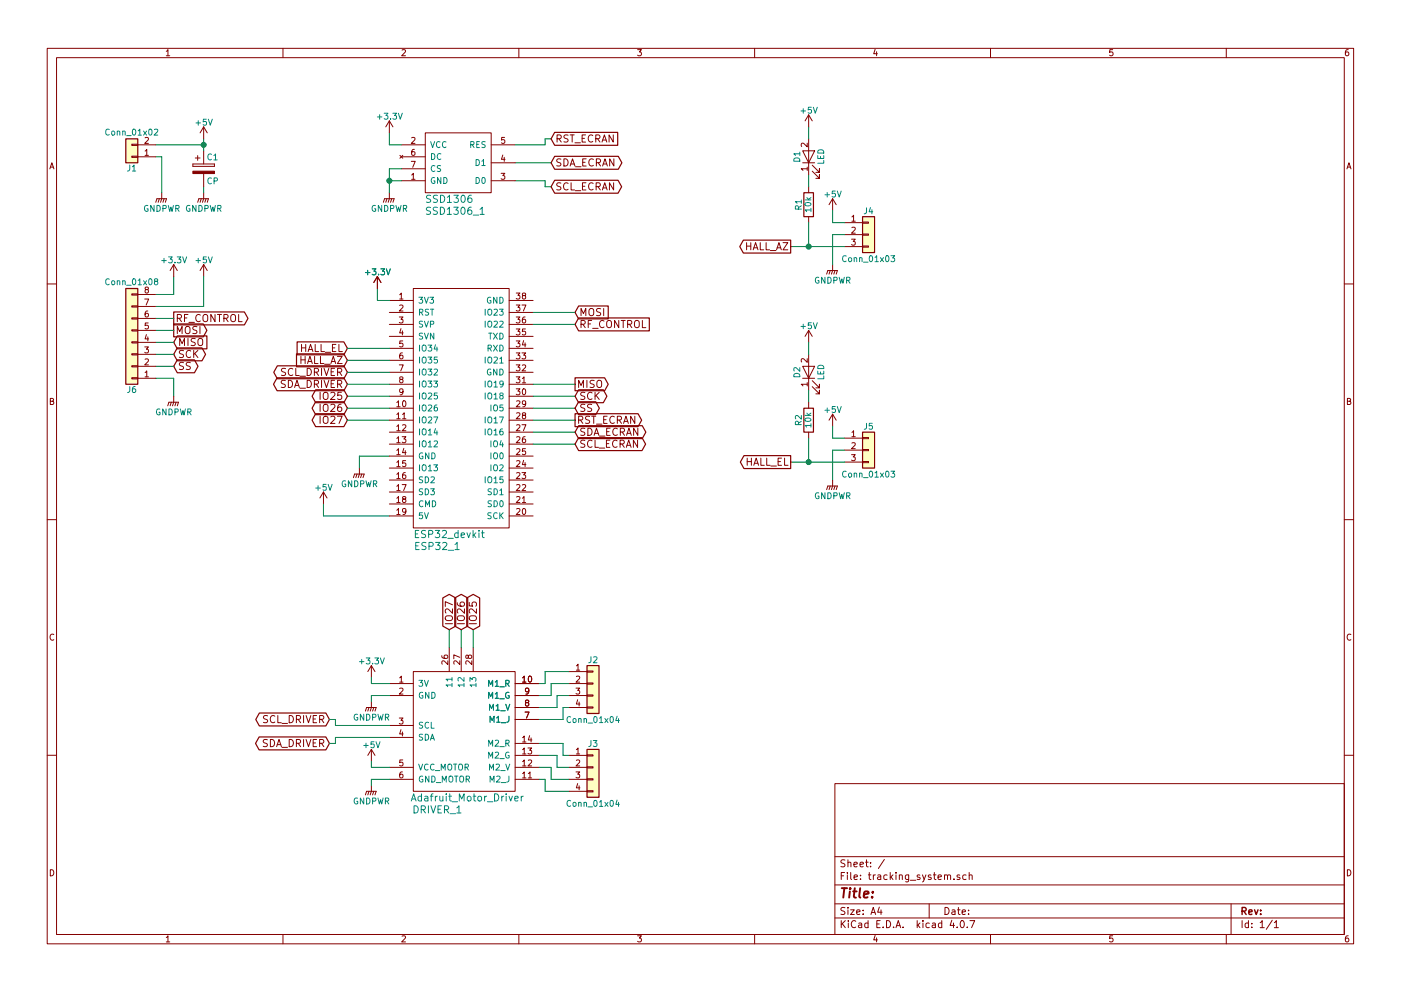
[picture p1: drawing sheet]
EESchema Schematic File Version 2
LIBS:power
LIBS:device
LIBS:switches
LIBS:relays
LIBS:motors
LIBS:transistors
LIBS:conn
LIBS:linear
LIBS:regul
LIBS:74xx
LIBS:cmos4000
LIBS:adc-dac
LIBS:memory
LIBS:xilinx
LIBS:microcontrollers
LIBS:dsp
LIBS:microchip
LIBS:analog_switches
LIBS:motorola
LIBS:texas
LIBS:intel
LIBS:audio
LIBS:interface
LIBS:digital-audio
LIBS:philips
LIBS:display
LIBS:cypress
LIBS:siliconi
LIBS:opto
LIBS:atmel
LIBS:contrib
LIBS:valves
LIBS:station_sol
LIBS:tracking_system-cache
EELAYER 25 0
EELAYER END
$Descr A4 11693 8268
encoding utf-8
Sheet 1 1
Title ""
Date ""
Rev ""
Comp ""
Comment1 ""
Comment2 ""
Comment3 ""
Comment4 ""
$EndDescr
$Comp
L ESP32_devkit ESP32_1
U 1 1
P 4300 2300
F 0 "ESP32_1" H 3650 50  60  0000 C CNN
F 1 "ESP32_devkit" H 3750 150 60  0000 C CNN
F 2 "station_sol:ESP32_devkit" H 4300 2300 60  0001 C CNN
F 3 "" H 4300 2300 60  0001 C CNN
	1    4300 2300
	1    0    0    -1  
$EndComp
$Comp
L Adafruit_Motor_Driver DRIVER_1
U 1 1
P 3750 6900
F 0 "DRIVER_1" H 3650 7050 60  0000 C CNN
F 1 "Adafruit_Motor_Driver" H 3900 7150 60  0000 C CNN
F 2 "station_sol:Adafruit_Motor_Driver" H 3650 7050 60  0001 C CNN
F 3 "" H 3650 7050 60  0001 C CNN
	1    3750 6900
	1    0    0    -1  
$EndComp
$Comp
L R R1
U 1 1
P 6750 1700
F 0 "R1" V 6830 1700 50  0000 C CNN
F 1 "10k" V 6750 1700 50  0000 C CNN
F 2 "Resistors_THT:R_Axial_DIN0207_L6.3mm_D2.5mm_P10.16mm_Horizontal" V 6680 1700 50  0001 C CNN
F 3 "" H 6750 1700 50  0001 C CNN
	1    6750 1700
	-1   0    0    1   
$EndComp
$Comp
L LED D1
U 1 1
P 6750 1300
F 0 "D1" H 6750 1400 50  0000 C CNN
F 1 "LED" H 6750 1200 50  0000 C CNN
F 2 "LEDs:LED_D3.0mm" H 6750 1300 50  0001 C CNN
F 3 "" H 6750 1300 50  0001 C CNN
	1    6750 1300
	0    -1   -1   0   
$EndComp
$Comp
L Conn_01x03 J4
U 1 1
P 7250 1950
F 0 "J4" H 7250 2150 50  0000 C CNN
F 1 "Conn_01x03" H 7250 1750 50  0000 C CNN
F 2 "Pin_Headers:Pin_Header_Straight_1x03_Pitch2.54mm" H 7250 1950 50  0001 C CNN
F 3 "" H 7250 1950 50  0001 C CNN
	1    7250 1950
	1    0    0    -1  
$EndComp
$Comp
L Conn_01x02 J1
U 1 1
P 1100 1300
F 0 "J1" H 1100 1400 50  0000 C CNN
F 1 "Conn_01x02" H 1100 1100 50  0000 C CNN
F 2 "Pin_Headers:Pin_Header_Straight_1x02_Pitch2.54mm" H 1100 1300 50  0001 C CNN
F 3 "" H 1100 1300 50  0001 C CNN
	1    1100 1300
	-1   0    0    1   
$EndComp
$Comp
L Conn_01x04 J2
U 1 1
P 4950 5700
F 0 "J2" H 4950 5900 50  0000 C CNN
F 1 "Conn_01x04" H 4950 5400 50  0000 C CNN
F 2 "Pin_Headers:Pin_Header_Straight_1x04_Pitch2.54mm" H 4950 5700 50  0001 C CNN
F 3 "" H 4950 5700 50  0001 C CNN
	1    4950 5700
	1    0    0    -1  
$EndComp
$Comp
L Conn_01x04 J3
U 1 1
P 4950 6400
F 0 "J3" H 4950 6600 50  0000 C CNN
F 1 "Conn_01x04" H 4950 6100 50  0000 C CNN
F 2 "Pin_Headers:Pin_Header_Straight_1x04_Pitch2.54mm" H 4950 6400 50  0001 C CNN
F 3 "" H 4950 6400 50  0001 C CNN
	1    4950 6400
	1    0    0    -1  
$EndComp
Wire Wire Line
	4550 5600 4750 5600
Wire Wire Line
	4550 5600 4550 5700
Wire Wire Line
	4550 5700 4500 5700
Wire Wire Line
	4600 5700 4750 5700
Wire Wire Line
	4600 5700 4600 5800
Wire Wire Line
	4600 5800 4500 5800
Wire Wire Line
	4650 5800 4750 5800
Wire Wire Line
	4650 5800 4650 5900
Wire Wire Line
	4650 5900 4500 5900
Wire Wire Line
	4700 5900 4700 6000
Wire Wire Line
	4700 6000 4500 6000
Wire Wire Line
	4700 5900 4750 5900
Wire Wire Line
	4750 6300 4700 6300
Wire Wire Line
	4700 6300 4700 6200
Wire Wire Line
	4700 6200 4500 6200
Wire Wire Line
	4500 6300 4650 6300
Wire Wire Line
	4650 6300 4650 6400
Wire Wire Line
	4650 6400 4750 6400
Wire Wire Line
	4500 6400 4600 6400
Wire Wire Line
	4600 6400 4600 6500
Wire Wire Line
	4600 6500 4750 6500
Wire Wire Line
	4750 6600 4550 6600
Wire Wire Line
	4550 6600 4550 6500
Wire Wire Line
	4550 6500 4500 6500
$Comp
L GNDPWR #PWR01
U 1 1
P 1350 1600
F 0 "#PWR01" H 1350 1400 50  0001 C CNN
F 1 "GNDPWR" H 1350 1470 50  0000 C CNN
F 2 "" H 1350 1550 50  0001 C CNN
F 3 "" H 1350 1550 50  0001 C CNN
	1    1350 1600
	1    0    0    -1  
$EndComp
$Comp
L GNDPWR #PWR02
U 1 1
P 3100 5850
F 0 "#PWR02" H 3100 5650 50  0001 C CNN
F 1 "GNDPWR" H 3100 5720 50  0000 C CNN
F 2 "" H 3100 5800 50  0001 C CNN
F 3 "" H 3100 5800 50  0001 C CNN
	1    3100 5850
	1    0    0    -1  
$EndComp
$Comp
L GNDPWR #PWR03
U 1 1
P 3100 6550
F 0 "#PWR03" H 3100 6350 50  0001 C CNN
F 1 "GNDPWR" H 3100 6420 50  0000 C CNN
F 2 "" H 3100 6500 50  0001 C CNN
F 3 "" H 3100 6500 50  0001 C CNN
	1    3100 6550
	1    0    0    -1  
$EndComp
$Comp
L GNDPWR #PWR04
U 1 1
P 1700 1600
F 0 "#PWR04" H 1700 1400 50  0001 C CNN
F 1 "GNDPWR" H 1700 1470 50  0000 C CNN
F 2 "" H 1700 1550 50  0001 C CNN
F 3 "" H 1700 1550 50  0001 C CNN
	1    1700 1600
	1    0    0    -1  
$EndComp
$Comp
L GNDPWR #PWR05
U 1 1
P 3250 1600
F 0 "#PWR05" H 3250 1400 50  0001 C CNN
F 1 "GNDPWR" H 3250 1470 50  0000 C CNN
F 2 "" H 3250 1550 50  0001 C CNN
F 3 "" H 3250 1550 50  0001 C CNN
	1    3250 1600
	1    0    0    -1  
$EndComp
$Comp
L CP C1
U 1 1
P 1700 1400
F 0 "C1" H 1725 1500 50  0000 L CNN
F 1 "CP" H 1725 1300 50  0000 L CNN
F 2 "Capacitors_THT:CP_Radial_D8.0mm_P2.50mm" H 1738 1250 50  0001 C CNN
F 3 "" H 1700 1400 50  0001 C CNN
	1    1700 1400
	1    0    0    -1  
$EndComp
$Comp
L +5V #PWR06
U 1 1
P 1700 1150
F 0 "#PWR06" H 1700 1000 50  0001 C CNN
F 1 "+5V" H 1700 1290 50  0000 C CNN
F 2 "" H 1700 1150 50  0001 C CNN
F 3 "" H 1700 1150 50  0001 C CNN
	1    1700 1150
	1    0    0    -1  
$EndComp
Wire Wire Line
	1300 1200 1700 1200
Wire Wire Line
	1700 1150 1700 1250
Connection ~ 1700 1200
Wire Wire Line
	1300 1300 1350 1300
Wire Wire Line
	1350 1300 1350 1600
Wire Wire Line
	1700 1550 1700 1600
Wire Wire Line
	3100 6500 3250 6500
Wire Wire Line
	3250 5800 3100 5800
Wire Wire Line
	3100 5800 3100 5850
Wire Wire Line
	3100 6500 3100 6550
$Comp
L +5V #PWR07
U 1 1
P 3100 6350
F 0 "#PWR07" H 3100 6200 50  0001 C CNN
F 1 "+5V" H 3100 6490 50  0000 C CNN
F 2 "" H 3100 6350 50  0001 C CNN
F 3 "" H 3100 6350 50  0001 C CNN
	1    3100 6350
	1    0    0    -1  
$EndComp
Wire Wire Line
	3250 6400 3100 6400
Wire Wire Line
	3100 6400 3100 6350
$Comp
L +3.3V #PWR08
U 1 1
P 3100 5650
F 0 "#PWR08" H 3100 5500 50  0001 C CNN
F 1 "+3.3V" H 3100 5790 50  0000 C CNN
F 2 "" H 3100 5650 50  0001 C CNN
F 3 "" H 3100 5650 50  0001 C CNN
	1    3100 5650
	1    0    0    -1  
$EndComp
Wire Wire Line
	3250 5700 3100 5700
Wire Wire Line
	3100 5700 3100 5650
Text GLabel 2750 6000 0    60   BiDi ~ 0
SCL_DRIVER
Text GLabel 2750 6200 0    60   BiDi ~ 0
SDA_DRIVER
Wire Wire Line
	3250 6050 2800 6050
Wire Wire Line
	2800 6050 2800 6000
Wire Wire Line
	2800 6000 2750 6000
Wire Wire Line
	3250 6150 2800 6150
Wire Wire Line
	2800 6150 2800 6200
Wire Wire Line
	2800 6200 2750 6200
$Comp
L +5V #PWR09
U 1 1
P 6950 1750
F 0 "#PWR09" H 6950 1600 50  0001 C CNN
F 1 "+5V" H 6950 1890 50  0000 C CNN
F 2 "" H 6950 1750 50  0001 C CNN
F 3 "" H 6950 1750 50  0001 C CNN
	1    6950 1750
	1    0    0    -1  
$EndComp
Wire Wire Line
	7050 1850 6950 1850
Wire Wire Line
	6950 1850 6950 1750
$Comp
L +5V #PWR010
U 1 1
P 6750 1050
F 0 "#PWR010" H 6750 900 50  0001 C CNN
F 1 "+5V" H 6750 1190 50  0000 C CNN
F 2 "" H 6750 1050 50  0001 C CNN
F 3 "" H 6750 1050 50  0001 C CNN
	1    6750 1050
	1    0    0    -1  
$EndComp
Wire Wire Line
	6750 1450 6750 1550
Wire Wire Line
	6600 2050 7050 2050
Text GLabel 6600 2050 0    60   Output ~ 0
HALL_AZ
Wire Wire Line
	6750 1150 6750 1050
$Comp
L GNDPWR #PWR011
U 1 1
P 6950 2200
F 0 "#PWR011" H 6950 2000 50  0001 C CNN
F 1 "GNDPWR" H 6950 2070 50  0000 C CNN
F 2 "" H 6950 2150 50  0001 C CNN
F 3 "" H 6950 2150 50  0001 C CNN
	1    6950 2200
	1    0    0    -1  
$EndComp
Wire Wire Line
	6750 1850 6750 2050
Connection ~ 6750 2050
Wire Wire Line
	7050 1950 6950 1950
Wire Wire Line
	6950 1950 6950 2200
$Comp
L R R2
U 1 1
P 6750 3500
F 0 "R2" V 6830 3500 50  0000 C CNN
F 1 "10k" V 6750 3500 50  0000 C CNN
F 2 "Resistors_THT:R_Axial_DIN0207_L6.3mm_D2.5mm_P10.16mm_Horizontal" V 6680 3500 50  0001 C CNN
F 3 "" H 6750 3500 50  0001 C CNN
	1    6750 3500
	-1   0    0    1   
$EndComp
$Comp
L LED D2
U 1 1
P 6750 3100
F 0 "D2" H 6750 3200 50  0000 C CNN
F 1 "LED" H 6750 3000 50  0000 C CNN
F 2 "LEDs:LED_D3.0mm" H 6750 3100 50  0001 C CNN
F 3 "" H 6750 3100 50  0001 C CNN
	1    6750 3100
	0    -1   -1   0   
$EndComp
$Comp
L Conn_01x03 J5
U 1 1
P 7250 3750
F 0 "J5" H 7250 3950 50  0000 C CNN
F 1 "Conn_01x03" H 7250 3550 50  0000 C CNN
F 2 "Pin_Headers:Pin_Header_Straight_1x03_Pitch2.54mm" H 7250 3750 50  0001 C CNN
F 3 "" H 7250 3750 50  0001 C CNN
	1    7250 3750
	1    0    0    -1  
$EndComp
$Comp
L +5V #PWR012
U 1 1
P 6950 3550
F 0 "#PWR012" H 6950 3400 50  0001 C CNN
F 1 "+5V" H 6950 3690 50  0000 C CNN
F 2 "" H 6950 3550 50  0001 C CNN
F 3 "" H 6950 3550 50  0001 C CNN
	1    6950 3550
	1    0    0    -1  
$EndComp
Wire Wire Line
	7050 3650 6950 3650
Wire Wire Line
	6950 3650 6950 3550
$Comp
L +5V #PWR013
U 1 1
P 6750 2850
F 0 "#PWR013" H 6750 2700 50  0001 C CNN
F 1 "+5V" H 6750 2990 50  0000 C CNN
F 2 "" H 6750 2850 50  0001 C CNN
F 3 "" H 6750 2850 50  0001 C CNN
	1    6750 2850
	1    0    0    -1  
$EndComp
Wire Wire Line
	6750 3250 6750 3350
Wire Wire Line
	6600 3850 7050 3850
Text GLabel 6600 3850 0    60   Output ~ 0
HALL_EL
Wire Wire Line
	6750 2950 6750 2850
Wire Wire Line
	6750 3650 6750 3850
Connection ~ 6750 3850
Wire Wire Line
	7050 3750 6950 3750
Wire Wire Line
	6950 3750 6950 4000
Text GLabel 4600 1150 2    60   Input ~ 0
RST_ECRAN
Text GLabel 4600 1550 2    60   BiDi ~ 0
SCL_ECRAN
Text GLabel 4600 1350 2    60   BiDi ~ 0
SDA_ECRAN
Wire Wire Line
	4550 1550 4600 1550
Wire Wire Line
	4300 1350 4600 1350
Wire Wire Line
	4550 1550 4550 1500
Wire Wire Line
	4550 1500 4300 1500
Wire Wire Line
	4600 1150 4550 1150
Wire Wire Line
	4550 1150 4550 1200
Wire Wire Line
	4550 1200 4300 1200
$Comp
L +3.3V #PWR015
U 1 1
P 3250 1100
F 0 "#PWR015" H 3250 950 50  0001 C CNN
F 1 "+3.3V" H 3250 1240 50  0000 C CNN
F 2 "" H 3250 1100 50  0001 C CNN
F 3 "" H 3250 1100 50  0001 C CNN
	1    3250 1100
	1    0    0    -1  
$EndComp
$Comp
L SSD1306 SSD1306_1
U 1 1
P 3950 2150
F 0 "SSD1306_1" H 3800 2550 60  0000 C CNN
F 1 "SSD1306" H 3750 2650 60  0000 C CNN
F 2 "station_sol:SSD1306" H 3800 2550 60  0001 C CNN
F 3 "" H 3800 2550 60  0001 C CNN
	1    3950 2150
	1    0    0    -1  
$EndComp
Wire Wire Line
	3350 1400 3250 1400
Wire Wire Line
	3250 1400 3250 1600
Wire Wire Line
	3350 1500 3250 1500
Connection ~ 3250 1500
Wire Wire Line
	3350 1200 3250 1200
Wire Wire Line
	3250 1200 3250 1100
Text GLabel 2900 3100 0    60   BiDi ~ 0
SCL_DRIVER
Text GLabel 2900 3200 0    60   BiDi ~ 0
SDA_DRIVER
Text GLabel 4800 3700 2    60   BiDi ~ 0
SCL_ECRAN
Text GLabel 4800 3600 2    60   BiDi ~ 0
SDA_ECRAN
Text GLabel 2900 3000 0    60   Input ~ 0
HALL_AZ
Text GLabel 2900 2900 0    60   Input ~ 0
HALL_EL
Text GLabel 4800 3500 2    60   Output ~ 0
RST_ECRAN
$Comp
L +3.3V #PWR016
U 1 1
P 3150 2400
F 0 "#PWR016" H 3150 2250 50  0001 C CNN
F 1 "+3.3V" H 3150 2540 50  0000 C CNN
F 2 "" H 3150 2400 50  0001 C CNN
F 3 "" H 3150 2400 50  0001 C CNN
	1    3150 2400
	1    0    0    -1  
$EndComp
$Comp
L +5V #PWR017
U 1 1
P 2700 4200
F 0 "#PWR017" H 2700 4050 50  0001 C CNN
F 1 "+5V" H 2700 4340 50  0000 C CNN
F 2 "" H 2700 4200 50  0001 C CNN
F 3 "" H 2700 4200 50  0001 C CNN
	1    2700 4200
	1    0    0    -1  
$EndComp
Wire Wire Line
	4450 3700 4800 3700
Wire Wire Line
	3150 2400 3150 2500
Wire Wire Line
	3150 2500 3250 2500
Wire Wire Line
	3250 4300 2700 4300
Wire Wire Line
	2700 4300 2700 4200
$Comp
L Conn_01x08 J6
U 1 1
P 1100 2850
F 0 "J6" H 1100 3250 50  0000 C CNN
F 1 "Conn_01x08" H 1100 2350 50  0000 C CNN
F 2 "station_sol:Pin_Header_Straight_1x08_Pitch2.54mm" H 1100 2850 50  0001 C CNN
F 3 "" H 1100 2850 50  0001 C CNN
	1    1100 2850
	-1   0    0    1   
$EndComp
Wire Wire Line
	3250 3100 2900 3100
Wire Wire Line
	3250 3200 2900 3200
Wire Wire Line
	3250 3000 2900 3000
$Comp
L +5V #PWR019
U 1 1
P 1700 2300
F 0 "#PWR019" H 1700 2150 50  0001 C CNN
F 1 "+5V" H 1700 2440 50  0000 C CNN
F 2 "" H 1700 2300 50  0001 C CNN
F 3 "" H 1700 2300 50  0001 C CNN
	1    1700 2300
	1    0    0    -1  
$EndComp
$Comp
L GNDPWR #PWR020
U 1 1
P 1450 3300
F 0 "#PWR020" H 1450 3100 50  0001 C CNN
F 1 "GNDPWR" H 1450 3170 50  0000 C CNN
F 2 "" H 1450 3250 50  0001 C CNN
F 3 "" H 1450 3250 50  0001 C CNN
	1    1450 3300
	1    0    0    -1  
$EndComp
Text GLabel 1450 2750 2    60   Output ~ 0
MOSI
Text GLabel 1450 2850 2    60   Input ~ 0
MISO
Text GLabel 1450 2950 2    60   BiDi ~ 0
SCK
Text GLabel 1450 3050 2    60   BiDi ~ 0
SS
Text GLabel 1450 2650 2    60   Output ~ 0
RF_CONTROL
Wire Wire Line
	1300 2450 1450 2450
Wire Wire Line
	1450 2450 1450 2300
Wire Wire Line
	1700 2300 1700 2550
Wire Wire Line
	1700 2550 1300 2550
Wire Wire Line
	1300 3150 1450 3150
Wire Wire Line
	1450 3150 1450 3300
Wire Wire Line
	1300 3050 1450 3050
Wire Wire Line
	1450 2650 1300 2650
Wire Wire Line
	1300 2750 1450 2750
Wire Wire Line
	1450 2850 1300 2850
Wire Wire Line
	1300 2950 1450 2950
Text GLabel 4800 2600 2    60   Input ~ 0
MOSI
Text GLabel 4800 3200 2    60   Output ~ 0
MISO
Text GLabel 4800 3300 2    60   BiDi ~ 0
SCK
Text GLabel 4800 2700 2    60   Input ~ 0
RF_CONTROL
Wire Wire Line
	4800 2600 4450 2600
Wire Wire Line
	4800 3200 4450 3200
Wire Wire Line
	4450 3300 4800 3300
Wire Wire Line
	4800 3400 4450 3400
Wire Wire Line
	4450 3500 4800 3500
$Comp
L GNDPWR #PWR021
U 1 1
P 3000 3900
F 0 "#PWR021" H 3000 3700 50  0001 C CNN
F 1 "GNDPWR" H 3000 3770 50  0000 C CNN
F 2 "" H 3000 3850 50  0001 C CNN
F 3 "" H 3000 3850 50  0001 C CNN
	1    3000 3900
	1    0    0    -1  
$EndComp
Wire Wire Line
	3250 3800 3000 3800
Wire Wire Line
	3000 3800 3000 3900
Wire Wire Line
	3250 2900 2900 2900
Wire Wire Line
	4800 3600 4450 3600
Wire Wire Line
	4800 2700 4450 2700
Text GLabel 2900 3400 0    60   BiDi ~ 0
IO26
Text GLabel 2900 3500 0    60   BiDi ~ 0
IO27
Wire Wire Line
	3250 3300 2900 3300
Wire Wire Line
	3250 3400 2900 3400
Wire Wire Line
	3250 3500 2900 3500
Text GLabel 3950 5250 1    60   BiDi ~ 0
IO25
Text GLabel 3850 5250 1    60   BiDi ~ 0
IO26
Text GLabel 3750 5250 1    60   BiDi ~ 0
IO27
Wire Wire Line
	3950 5400 3950 5250
Wire Wire Line
	3850 5400 3850 5250
Wire Wire Line
	3750 5400 3750 5250
$Comp
L GNDPWR #PWR035
U 1 1
P 6950 4000
F 0 "#PWR035" H 6950 3800 50  0001 C CNN
F 1 "GNDPWR" H 6950 3870 50  0000 C CNN
F 2 "" H 6950 3950 50  0001 C CNN
F 3 "" H 6950 3950 50  0001 C CNN
	1    6950 4000
	1    0    0    -1  
$EndComp
$Comp
L +3.3V #PWR037
U 1 1
P 3150 2400
F 0 "#PWR037" H 3150 2250 50  0001 C CNN
F 1 "+3.3V" H 3150 2540 50  0000 C CNN
F 2 "" H 3150 2400 50  0001 C CNN
F 3 "" H 3150 2400 50  0001 C CNN
	1    3150 2400
	1    0    0    -1  
$EndComp
Text GLabel 4800 3400 2    60   BiDi ~ 0
SS
Text GLabel 2900 3300 0    60   BiDi ~ 0
IO25
$Comp
L +3.3V #PWR018
U 1 1
P 1450 2300
F 0 "#PWR018" H 1450 2150 50  0001 C CNN
F 1 "+3.3V" H 1450 2440 50  0000 C CNN
F 2 "" H 1450 2300 50  0001 C CNN
F 3 "" H 1450 2300 50  0001 C CNN
	1    1450 2300
	1    0    0    -1  
$EndComp
$EndSCHEMATC
